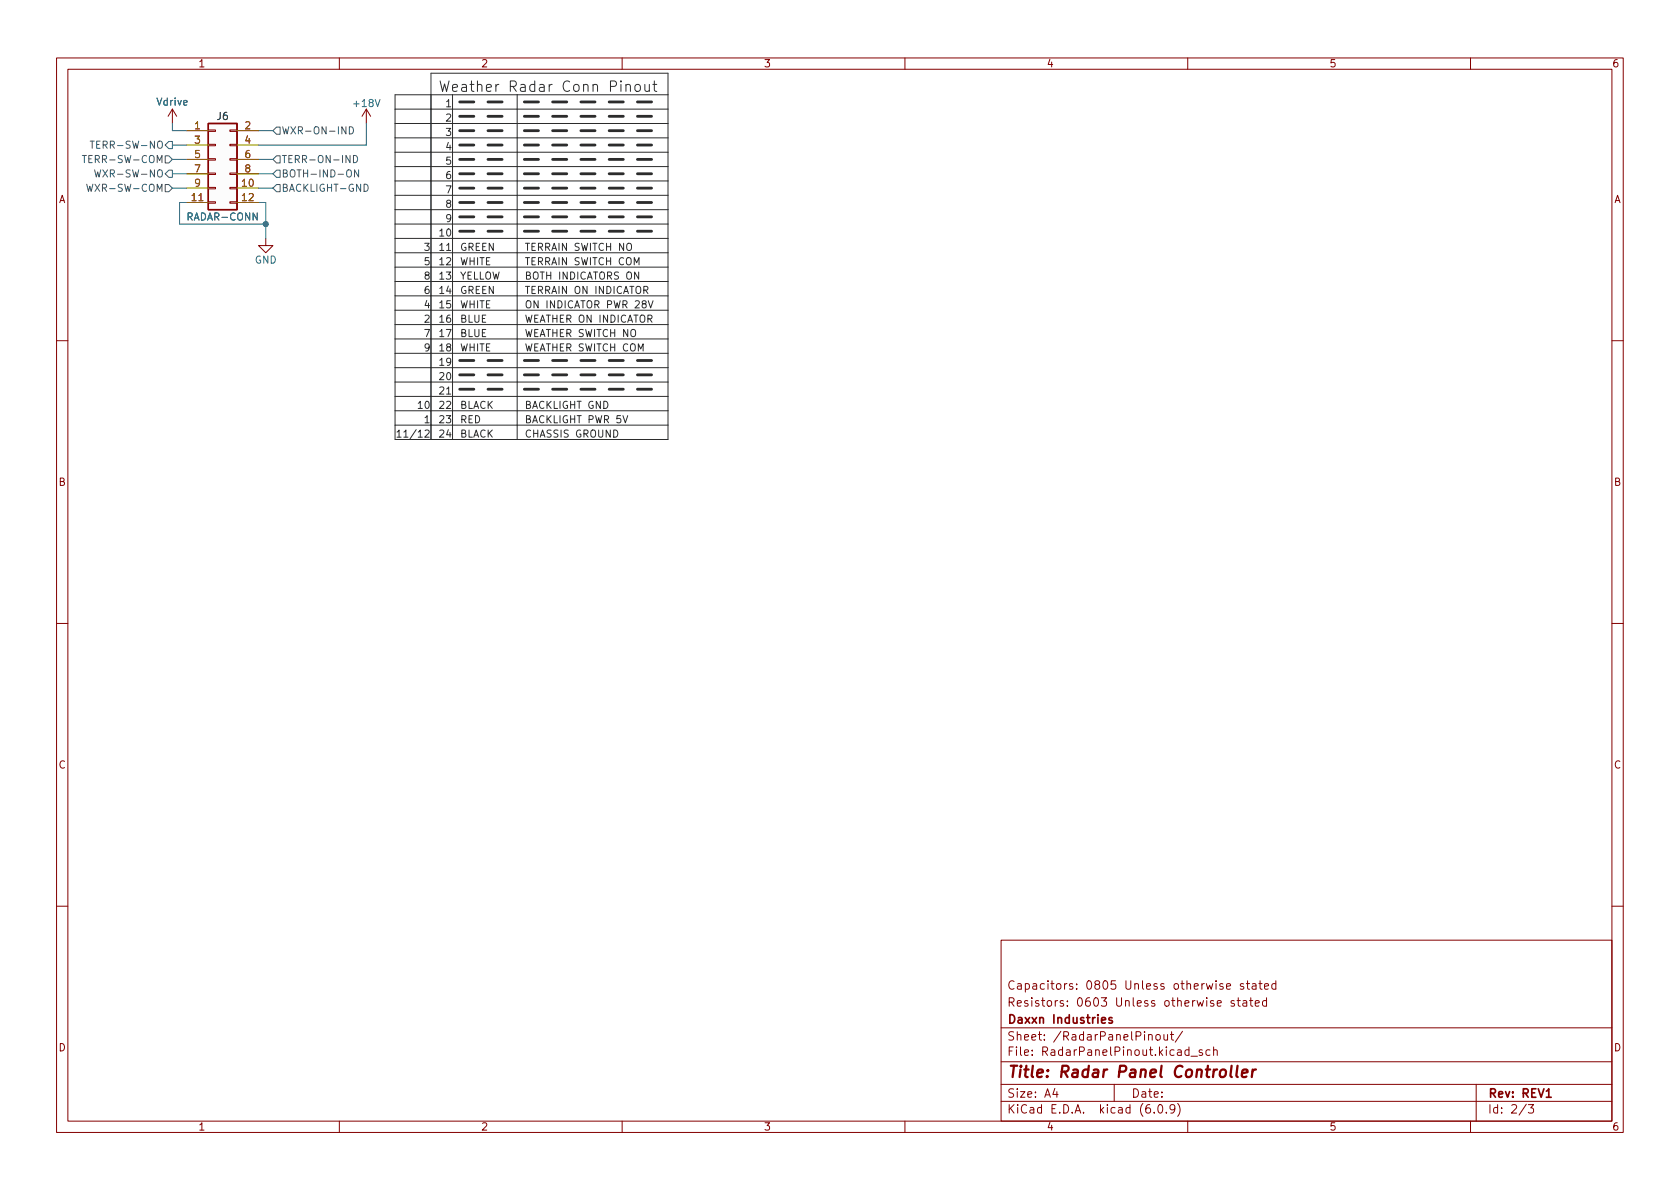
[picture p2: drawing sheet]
<svg xmlns="http://www.w3.org/2000/svg" width="297mm" height="210mm" viewBox="0 0 297 210" stroke-linecap="round" stroke-linejoin="round" font-family="sans-serif">
<g fill="none" stroke="#840000" stroke-width=".18">
<path d="M10 10.2h277v190.1h-277zM12 12.2h273v186.1h-273zM30.5 19.3l-.8 1.3M30.5 19.3v2.5M30.5 19.3l.7 1.3M60 10.2v2M64.8 19.3l-.8 1.3M64.8 19.3v2.5M64.8 19.3l.7 1.3M110 10.2v2M160 10.2v2M210 10.2v2"/>
<path d="M260 10.2v2M36.8 35.7h1.3v.2h-1.3zM36.8 33.1h1.3v.3h-1.3zM36.8 30.6h1.3v.3h-1.3zM36.8 28.1h1.3v.2h-1.3zM36.8 25.5h1.3v.3h-1.3zM36.8 23h1.3v.2h-1.3zM40.6 35.7h1.3v.2h-1.3zM40.6 33.1h1.3v.3h-1.3zM40.6 30.6h1.3v.3h-1.3zM40.6 28.1h1.3v.2h-1.3zM40.6 25.5h1.3v.3h-1.3z"/>
<path d="M40.6 23h1.3v.2h-1.3zM47 42.2v1.2h1.3l-1.3 1.3-1.3-1.3h1.3M10 60.2h2M285 60.2h2M10 110.2h2M285 110.2h2M10 160.2h2M177 166.3h108v32h-108zM215.2 177.4l.7-.1v-.3l-.5-.1-.2 .2 .1 .8h.6M216.9 174.4l.7-.1-.1-.3-.4-.1-.2 .2v.8h.6M218.2 177l-.3-.1-.3 .2 .1 .3 .5 .1v.4h-.6M218.7 176.9h.6"/>
<path d="M218.9 176.4v1.3l.4 .2M219.8 177h.6v.9M219.9 174l-.4-.1-.2 .2 .1 .3 .5 .1v.4h-.6M220.4 173.9h.5M220.4 177.3l-.5 .1a.29 .29 0 0 0-.2 .2 .29 .29 0 0 0 .2 .3h.5M220.6 173.4v1.3l.3 .2M220.9 176.9h.6M221.1 176.4v1.3l.4 .2M221.4 174h.6l.1 .9M221.9 177.4l.7-.1v-.3l-.5-.1-.2 .2 .1 .8h.6M222.1 174.3l-.5 .1a.29 .29 0 0 0-.2 .2 .29 .29 0 0 0 .2 .3h.5M222.6 173.9h.5"/>
<path d="M222.8 173.4v1.3l.3 .2M223.6 174.4l.7-.1-.1-.3-.4-.1-.2 .2v.8h.6M223.9 177l-.4-.1-.3 .3v.4l.2 .3h.5M223.9 176.4v1.5M225.6 174l-.5-.1-.2 .3v.4l.1 .3h.6M225.6 173.4v1.5M285 160.2h2M60 198.3v2M110 198.3v2M160 198.3v2M177 194.8h108M177 191.8h108"/>
<path d="M177 187.8h108M177 181.8h108M186.5 192.5l-.4 1h1M186.9 193v1M197 191.8v3M203.1 183.1l.2-.2 .3 .1 .1 .9M204.1 196.7v.1M204.4 183.1l.2-.2 .5 .2v.5l-.1 .3h-.4l-.2-.1zM204.9 195.4l.2-.1a.81 .81 0 0 1 .6 .7 .81 .81 0 0 1-.3 .8h-.2a.81 .81 0 0 1-.6-.6 .81 .81 0 0 1 .3-.8zM205.8 182.9l.1 1h.3l.2-.1M206.2 196.7v.1M206.4 182.9v1"/>
<path d="M206.9 182.9h.6M207.1 182.4v1.3l.4 .2M207.7 196l-.3 .3h-.3l-.2-.3 .1-.6 .4-.1 .2 .2a.99 .99 0 0 1-.3 1.3h-.3M208.2 195.1a1.72 1.72 0 0 1 0 2.3M209.1 182.4l-1.3 1.9M210 198.3v2M210.2 185.7l-.4-.1-.3 .3v.4l.1 .3h.6M210.2 185.1v1.5M210.6 186.8h1.1M212.6 185.7l-.4-.1-.2 .2 .1 .3 .5 .1v.4h-.6M213.9 185.7l-.4-.1-.3 .3v.4l.2 .3h.5M214.6 185.8l.2-.2 .3 .1 .1 .9"/>
<path d="M214.6 185.1v1.5M260 198.3v2M261 191.8v6.5M269.9 195.3l-1.3 1.9M270.2 195.3h1l-.6 .6 .5 .1v.7l-.2 .1h-.5l-.2-.1"/>
</g>
<path d="M196.6 180l-.3-.1-.2 .2v.3l.5 .1v.4h-.5M273.4 194h.9" fill="none" stroke="#840000" stroke-width=".3"/>
<path d="M217.8 188.5l-.3 1.7 .3 .3M218.8 188.5l-.2 1.7 .2 .3M219.6 189.8l1-.2-.1-.4-.2-.1-.5 .1-.3 1 .3 .3 .6-.1M221.5 189.1l-.2 1.4M222.1 189.1l-.4 .1-.3 .3" fill="none" stroke="#840000" stroke-width=".4"/>
<path d="M36.8 21.8h5.1v15.3h-5.1z" fill="#fcfcfc" stroke="#fcfcfc" stroke-width=".18"/>
<path d="M36.8 21.8h5.1v15.3h-5.1z" fill="none" stroke="#840000" stroke-width=".25"/>
<path d="M33 23.1h3.8M33 33.3h3.8M33 35.8h3.8M33 25.6h3.8M33 28.2h3.8M33 30.7h3.8M41.9 23.1h3.8M41.9 33.3h3.8M41.9 35.8h3.8M41.9 25.6h3.8M41.9 28.2h3.8M41.9 30.7h3.8" fill="none" stroke="#a0a006" stroke-width=".18"/>
<g fill="none" stroke="#345372" stroke-width=".18">
<path d="M14.5 27.5h.8M14.9 27.5v1.3M15.3 32.6l.3 1.2 .3-.9 .2 .9 .3-1.2M15.9 25h.8M16.3 25v1.2M16.7 30l.3 1.3 .3-.9 .2 .9 .3-1.3M29.2 32.6h.6l.7 .7-.7 .6h-.6zM29.2 30.7l.6-.6h.7v1.3h-.7zM29.2 27.6h.6l.7 .6-.7 .6h-.6zM29.2 25.6l.6-.6h.7v1.3h-.7zM48.9 30.1h.6v1.3h-.6l-.6-.7zM48.9 32.6h.6v1.3h-.6l-.6-.6z"/>
<path d="M48.9 27.6h.6v1.2h-.6l-.6-.6zM48.9 22.5h.6v1.2h-.6l-.6-.6zM61.5 30.1l.1-.1a.43 .43 0 0 1 .5 .5v.4a.42 .42 0 0 1-.4 .4 .42 .42 0 0 1-.4-.4v-.4zM61.8 22.4a.64 .64 0 0 1 .7 .6 .64 .64 0 0 1-.7 .7zM62.5 27.5a.64 .64 0 0 1 .7 .6 .64 .64 0 0 1-.7 .7zM63.4 30v1.3l-.7-1.3v1.3M64.4 32.6a.64 .64 0 0 1 .7 .6 .64 .64 0 0 1-.7 .6z"/>
</g>
<g fill="none" stroke="#2c2c2c" stroke-width=".18">
<path d="M69.8 19.3h48.3M80 16.8v60.9M91.4 16.8v60.9M110.7 15.1a.46 .46 0 0 1 .8 .1v1M112.3 15.1a.5 .5 0 0 1 .5-.2 .5 .5 0 0 1 .4 .4v.5a.5 .5 0 0 1-.5 .4 .5 .5 0 0 1-.4-.4zM114 14.9l.1 1.2a.5 .5 0 0 0 .7-.1M114.8 14.9v1.3M115.4 14.9h.7M115.7 14.3v1.6l.1 .2 .3 .1M118.1 16.8h-48.3v60.9h48.3v-64.8h-41.9v64.8M69.8 39.6h48.3M69.8 37.1h48.3"/>
<path d="M69.8 34.5h48.3M69.8 29.5h48.3M69.8 26.9h48.3M69.8 24.4h48.3M69.8 21.8h48.3M69.8 32h48.3M69.8 52.3h48.3M69.8 54.9h48.3M69.8 49.8h48.3M69.8 47.2h48.3M69.8 42.2h48.3M69.8 44.7h48.3"/>
<path d="M69.8 57.4h48.3M69.8 59.9h48.3M110.9 43.2l.2-.2a.43 .43 0 0 1 .6 .4v.5a.42 .42 0 0 1-.5 .4 .42 .42 0 0 1-.4-.4zM112.9 48.1v1.3l-.7-1.3v1.3M113.8 51.3l.6-.1 .2-.1-.1-.3-.7-.2v1.3M114.1 51.3l.5 .6M114.6 53.2l.4 1.2 .5-1.2M69.8 62.5h48.3M69.8 65h48.3M69.8 67.6h48.3M69.8 75.2h48.3M69.8 72.6h48.3"/>
<path d="M69.8 70.1h48.3M70.2 76.4l.4-.4v1.3M70.2 77.3h.7M110.1 73.5l.5 1.3 .4-1.3"/>
</g>
<g fill="none" stroke="#2c2c2c" stroke-width=".5" stroke-dasharray="2.5 2.5">
<path d="M81.3 18h8.9M92.7 18h24.1M81.3 28.2h8.9M81.3 35.8h8.9M81.3 38.3h8.9M81.3 23.1h8.9M81.3 25.6h8.9M81.3 20.6h8.9M81.3 33.3h8.9M81.3 30.7h8.9M92.7 25.6h24.1M92.7 28.2h24.1"/>
<path d="M92.7 30.7h24.1M92.7 38.3h24.1M92.7 35.8h24.1M92.7 33.3h24.1M92.7 23.1h24.1M92.7 20.6h24.1M81.3 40.9h8.9M92.7 40.9h24.1M81.3 63.7h8.9M81.3 66.3h8.9M81.3 68.8h8.9M92.7 66.3h24.1"/>
<path d="M92.7 63.7h24.1M92.7 68.8h24.1"/>
</g>
<path d="M30.5 30.7h2.5M30.5 33.3h2.5M30.5 25.6h2.5M30.5 21.8v1.3h2.5M30.5 28.2h2.5M33 35.8h-1.3v3.8h15.3M45.7 30.7h2.6M45.7 33.3h2.6M45.7 28.2h2.6M45.7 23.1h2.6M45.7 35.8h1.3v6.4M64.8 21.8v3.8h-19.1" fill="none" stroke="#0a73a0" stroke-width=".18"/>
<circle cx="47" cy="39.6" r=".46" fill="#028f99" stroke="#028f99" stroke-width=".18"/>
<text font-size="2.8" fill="#840000" x="178" y="190.6">Title: Radar Panel Controller</text>
<text font-size="2.6" fill="#2c2c2c" x="77.5" y="16.2">Weather Radar Conn Pinout</text>
<g font-size="2.1" fill="#840000">
<text x="178" y="178">Resistors: 0603 Unless otherwise stated</text>
<text x="178" y="175">Capacitors: 0805 Unless otherwise stated</text>
<text x="178" y="184">Sheet: /RadarPanelPinout/</text>
<text x="178" y="181">Daxxn Industries</text>
<text x="178" y="186.7">File: RadarPanelPinout.kicad_sch</text>
<text x="178" y="196.9">KiCad E.D.A. kicad (6.0.9)</text>
<text x="178" y="194.1">Size: A4</text>
<text x="200" y="194.1">Date:</text>
<text x="263" y="194.1">Rev: REV1</text>
<text x="263" y="196.9">Id: 2/3</text>
</g>
<g font-size="1.8" fill="#840000">
<text x="35" y="11.9">1</text>
<text x="85" y="11.9">2</text>
<text x="135" y="11.9">3</text>
<text x="185" y="11.9">4</text>
<text x="235" y="11.9">5</text>
<text x="285" y="11.9">6</text>
<text x="10.3" y="35.9">A</text>
<text x="285.3" y="35.9">A</text>
<text x="10.3" y="85.9">B</text>
<text x="285.3" y="85.9">B</text>
<text x="10.3" y="135.9">C</text>
<text x="285.3" y="135.9">C</text>
<text x="10.3" y="185.9">D</text>
<text x="285.3" y="185.9">D</text>
<text x="35" y="199.9">1</text>
<text x="85" y="199.9">2</text>
<text x="135" y="199.9">3</text>
<text x="185" y="199.9">4</text>
<text x="235" y="199.9">5</text>
<text x="285" y="199.9">6</text>
</g>
<g font-size="1.8" fill="#128875">
<text x="27.8" y="18.7">Vdrive</text>
<text x="62.7" y="18.9">+18V</text>
<text x="33.3" y="39">RADAR-CONN</text>
<text x="45" y="46.6">GND</text>
</g>
<g font-size="1.8" fill="#8c5a0a">
<text x="34.4" y="22.9">1</text>
<text x="43.3" y="22.9">2</text>
<text x="34.4" y="25.4">3</text>
<text x="34.4" y="27.9">5</text>
<text x="43.3" y="25.4">4</text>
<text x="43.3" y="27.9">6</text>
<text x="33.9" y="35.6">11</text>
<text x="34.4" y="30.5">7</text>
<text x="34.4" y="33">9</text>
<text x="42.8" y="33">10</text>
<text x="42.8" y="35.6">12</text>
<text x="43.3" y="30.5">8</text>
</g>
<text font-size="1.8" fill="#005550" x="38.4" y="21.2">J6</text>
<g font-size="1.8" fill="#345372">
<text x="49.7" y="23.7">WXR-ON-IND</text>
<text x="16.1" y="28.8">TERR-SW-COM</text>
<text x="17.5" y="26.3">TERR-SW-NO</text>
<text x="49.7" y="28.8">TERR-ON-IND</text>
<text x="16.7" y="33.9">WXR-SW-COM</text>
<text x="18.2" y="31.4">WXR-SW-NO</text>
<text x="49.7" y="31.4">BOTH-IND-ON</text>
<text x="49.7" y="33.9">BACKLIGHT-GND</text>
</g>
<g font-size="1.8" fill="#2c2c2c">
<text x="79" y="21.5">2</text>
<text x="79" y="18.9">1</text>
<text x="79" y="29.1">5</text>
<text x="79" y="26.6">4</text>
<text x="79" y="24">3</text>
<text x="79" y="34.2">7</text>
<text x="79" y="31.6">6</text>
<text x="78" y="41.8">10</text>
<text x="79" y="39.3">9</text>
<text x="79" y="36.7">8</text>
<text x="75.2" y="46.9">5</text>
<text x="75.2" y="44.3">3</text>
<text x="78" y="44.3">11</text>
<text x="78" y="46.9">12</text>
<text x="81.3" y="44.3">GREEN</text>
<text x="81.3" y="46.9">WHITE</text>
<text x="92.7" y="46.9">TERRAIN SWITCH COM</text>
<text x="92.7" y="44.3">TERRAIN SWITCH NO</text>
<text x="75.2" y="52">6</text>
<text x="75.2" y="49.4">8</text>
<text x="78" y="52">14</text>
<text x="78" y="49.4">13</text>
<text x="81.3" y="49.4">YELLOW</text>
<text x="81.3" y="52">GREEN</text>
<text x="92.7" y="49.4">BOTH INDICATORS ON</text>
<text x="92.7" y="52">TERRAIN ON INDICATOR</text>
<text x="75.2" y="54.5">4</text>
<text x="75.2" y="57">2</text>
<text x="75.2" y="59.6">7</text>
<text x="78" y="59.6">17</text>
<text x="78" y="57">16</text>
<text x="78" y="54.5">15</text>
<text x="81.3" y="59.6">BLUE</text>
<text x="81.3" y="54.5">WHITE</text>
<text x="81.3" y="57">BLUE</text>
<text x="92.7" y="54.5">ON INDICATOR PWR 28V</text>
<text x="92.7" y="59.6">WEATHER SWITCH NO</text>
<text x="92.7" y="57">WEATHER ON INDICATOR</text>
<text x="75.2" y="62.1">9</text>
<text x="78" y="64.7">19</text>
<text x="78" y="62.1">18</text>
<text x="81.3" y="62.1">WHITE</text>
<text x="92.7" y="62.1">WEATHER SWITCH COM</text>
<text x="78" y="69.7">21</text>
<text x="78" y="67.2">20</text>
<text x="71.8" y="77.4">11/12</text>
<text x="74.2" y="72.3">10</text>
<text x="75.2" y="74.8">1</text>
<text x="78" y="72.3">22</text>
<text x="78" y="77.4">24</text>
<text x="78" y="74.8">23</text>
<text x="81.3" y="72.3">BLACK</text>
<text x="81.3" y="77.4">BLACK</text>
<text x="81.3" y="74.8">RED</text>
<text x="92.7" y="77.4">CHASSIS GROUND</text>
<text x="92.7" y="74.8">BACKLIGHT PWR 5V</text>
<text x="92.7" y="72.3">BACKLIGHT GND</text>
</g>
</svg>
